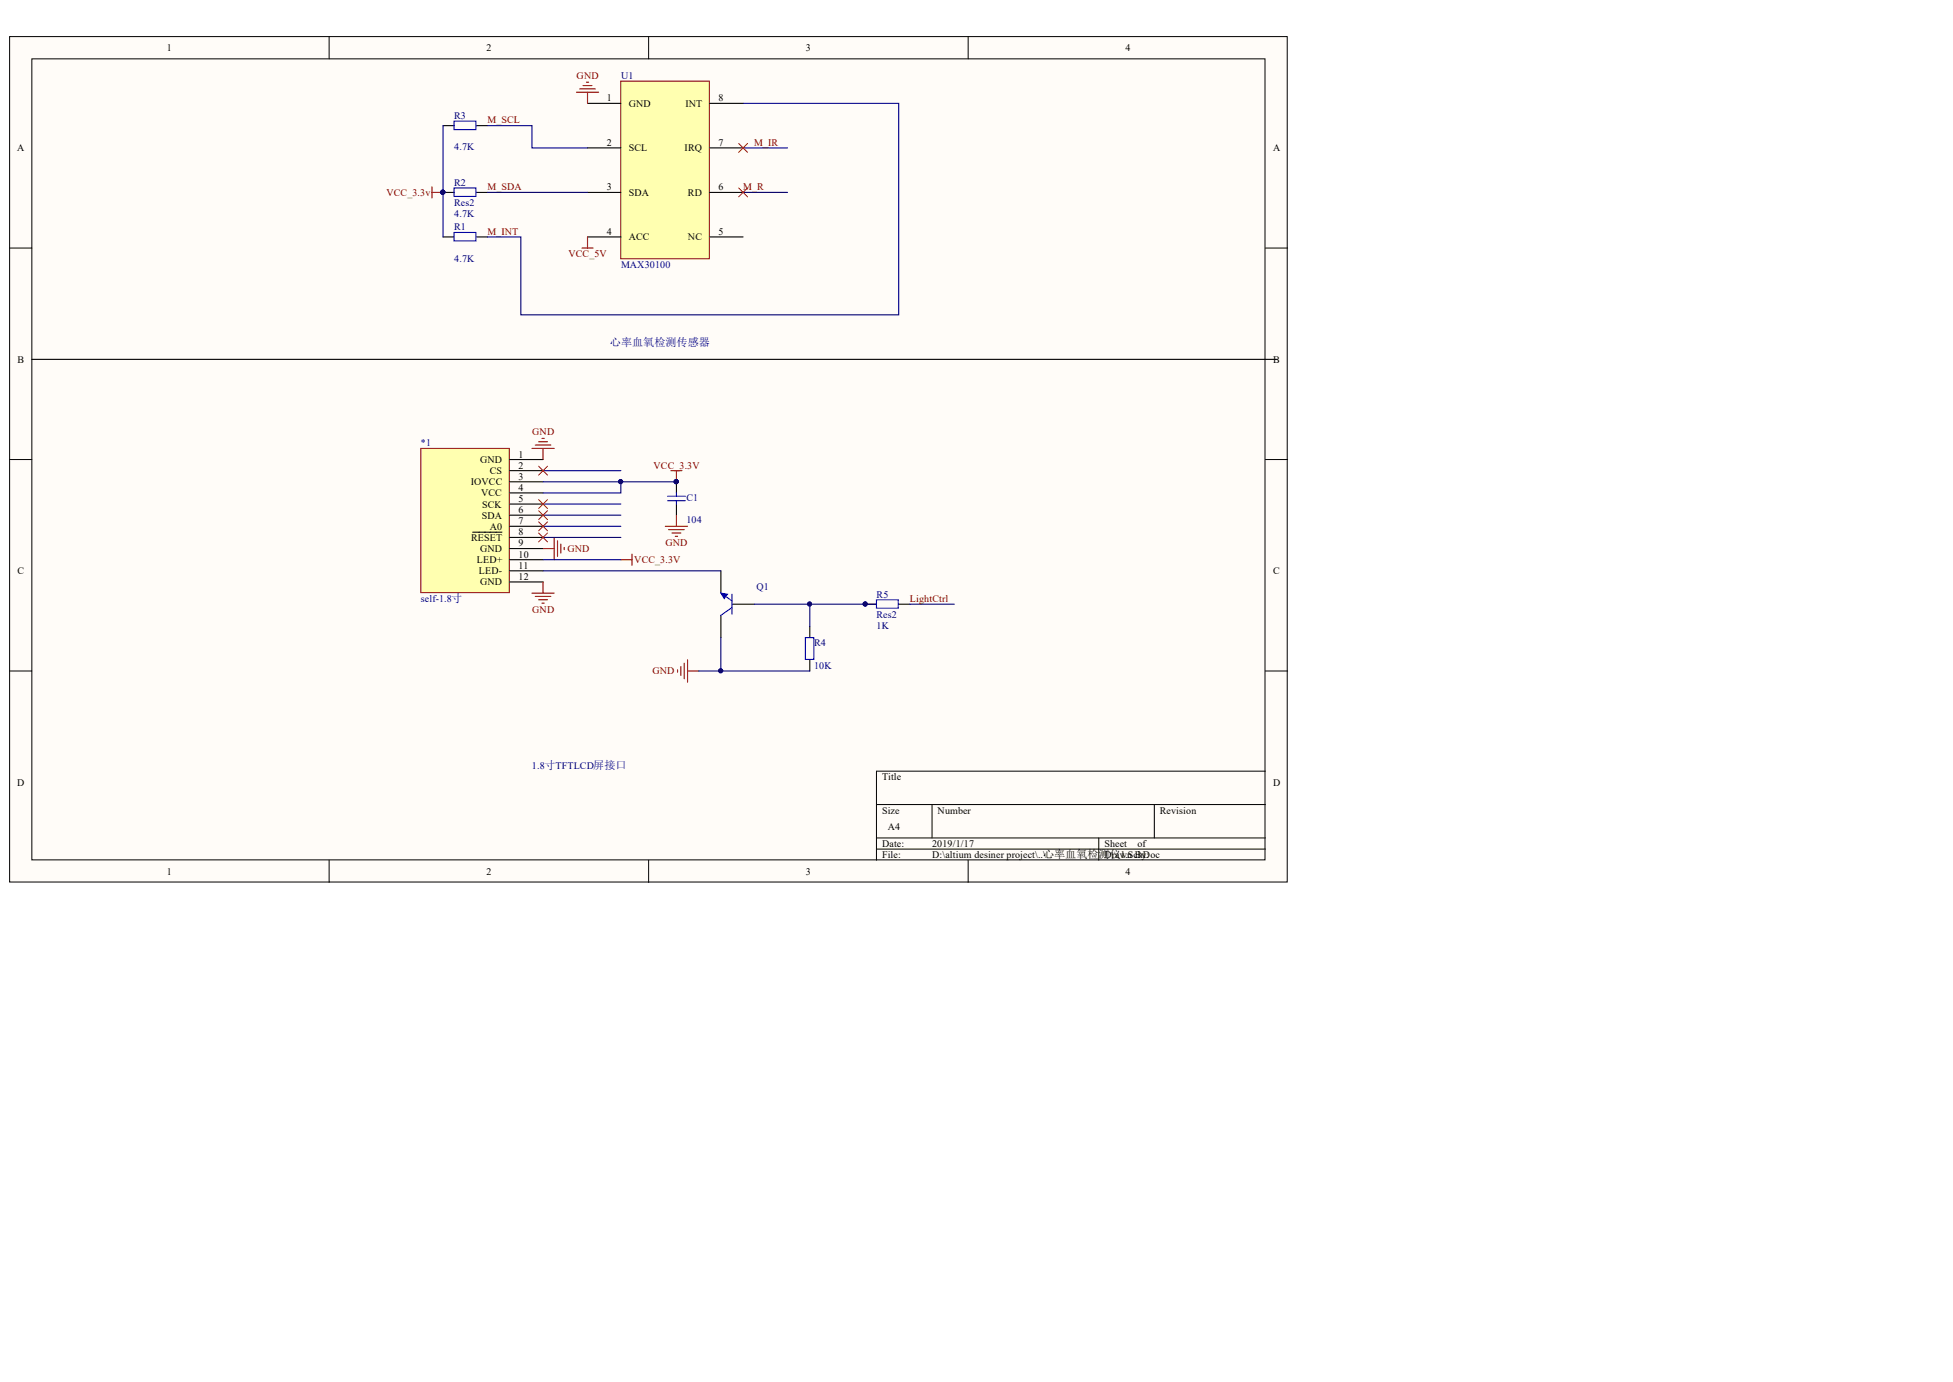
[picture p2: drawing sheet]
<svg xmlns="http://www.w3.org/2000/svg" width="445mm" height="315mm" viewBox="0 0 445 315" stroke-linecap="round" stroke-linejoin="round" font-family="sans-serif">
<g fill="#fffcf8" stroke="#000" stroke-width=".23">
<path d="M2.2 8.3h291.2v192.8h-291.2z"/>
<path d="M7.3 13.4h281.1v182.6h-281.1z"/>
</g>
<g fill="none" stroke="#000" stroke-width=".23">
<path d="M75 8.3v5.1M147.9 8.3v5.1M220.7 8.3v5.1M2.2 56.5h5.1M288.5 56.5h5M2.2 104.8h5.1M288.5 104.8h5M2.2 153h5.1M288.5 153h5M288.5 175.8h-88.7v20.3M75 196.1v5.1M147.9 196.1v5.1"/>
<path d="M199.8 183.4h88.7M199.8 191h88.7M199.8 193.6h88.7M212.5 183.4v7.6M220.7 196.1v5.1M250.5 191v5.1M263.1 183.4v7.6"/>
</g>
<path d="M141.5 18.5h20.2v40.5h-20.2z" fill="#ffffb0" stroke="#800000" stroke-width=".23"/>
<g fill="none" stroke="#000" stroke-width=".25">
<path d="M101 28.6h2.5M108.6 28.6h2.5M133.9 23.6h7.6M133.9 33.7h7.6M161.8 23.6h7.6M161.8 33.7h7.6M101 43.9h2.5M101 54h2.5M108.6 43.9h2.5M108.6 54h2.5M133.9 43.9h7.6M133.9 54h7.6"/>
<path d="M161.8 43.9h7.6M161.8 54h7.6"/>
</g>
<path d="M132.9 19.5h2M133.7 18.7h.5M131.4 21h5.1M132.2 20.3h3.5M133.9 21v2.6M132.7 56.5h2.5M133.9 54v2.5" fill="none" stroke="#800000" stroke-width=".25"/>
<path d="M103.5 27.6h5v2h-5zM103.5 42.8h5v2h-5zM103.5 53h5v1.9h-5z" fill="none" stroke="#00f" stroke-width=".25"/>
<circle cx="100.9" cy="43.8" r=".46" fill="#000080" stroke="#000080" stroke-width=".23"/>
<path d="M95.9 102.2h20.2v32.9h-20.2z" fill="#ffffb0" stroke="#800000" stroke-width=".23"/>
<g fill="none" stroke="#000" stroke-width=".25">
<path d="M7.3 81.9h283.7M116.2 120h7.6M116.2 117.4h7.6M116.2 114.9h7.6M116.2 112.4h7.6M116.2 109.8h7.6M116.2 107.3h7.6M116.2 104.8h7.6M154.2 109.8v2.6M154.2 114.9v2.5M107.8 121.3h6.6M116.2 122.5h7.6"/>
<path d="M116.2 125h7.6M116.2 127.6h7.6M116.2 130.1h7.6M116.2 132.7h7.6M164.3 130.1v5.1M166.9 137.7h5M197.3 137.7h2.5M204.9 137.7h2.5M164.3 140.3v5M184.6 142.8v2.5M184.6 150.4v2.6"/>
</g>
<g fill="none" stroke="#800000" stroke-width=".25">
<path d="M98.5 42.6v2.5M98.5 43.9h2.5M123.5 99.9h.6M121.3 102.2h5M122 101.5h3.6M122.8 100.7h2M123.8 102.2v2.6M151.7 120h5M152.9 107.3h2.6M154.2 107.3v2.5M154.2 117.4v2.6M121.3 135.2h5"/>
<path d="M122 136h3.6M122.8 136.7h2M123.5 137.5h.6M123.8 132.7v2.5M123.8 125h2.5M126.3 122.5v5.1M127.1 123.3v3.5M127.9 124v2.1M128.6 124.8v.5M141.5 127.6h2.6M144.1 126.3v2.6M152.4 120.7h3.6"/>
<path d="M153.2 121.5h2M153.9 122.3h.6M154.5 152.7v.5M155.2 151.9v2.1M156 151.2v3.5M156.7 150.4v5.1M156.7 153h2.6"/>
</g>
<g fill="#000080" stroke="#000080" stroke-width=".23">
<circle cx="154.1" cy="109.8" r=".46"/>
<circle cx="197.2" cy="137.7" r=".46"/>
<circle cx="141.5" cy="109.8" r=".47"/>
<circle cx="184.5" cy="137.7" r=".46"/>
<circle cx="164.3" cy="152.9" r=".46"/>
<circle cx="100.9" cy="43.8" r=".46"/>
</g>
<path d="M152.2 113.1h4M152.2 114.1h4M154.2 112.4v.7M154.2 114.1v.8M164.3 135.2l2.6 1.8M166.9 138.5l-2.6 1.8M166.9 135.5v4.5M199.8 136.7h5v1.9h-5zM183.6 145.3h1.9v5h-1.9z" fill="none" stroke="#00f" stroke-width=".25"/>
<path d="M164.3 135.2l1.6 .3-.8 1z" fill="#00f" stroke="#00f" stroke-width=".23"/>
<g fill="none" stroke="#000080" stroke-width=".25">
<path d="M101 28.6v25.4M111.1 28.6h10.2v5.1h12.6M169.4 23.6h35.5v48.2h-86.2v-17.8h-7.6M169.4 33.7h10.1M111.1 43.9h22.8M169.4 43.9h10.1M123.8 109.8h30.4M123.8 107.3h17.7M123.8 120h17.7M123.8 114.9h17.7M123.8 117.4h17.7M141.5 109.8v2.6h-17.7"/>
<path d="M123.8 122.5h17.7M123.8 127.6h17.7M123.8 130.1h40.5M171.9 137.7h27.9M184.6 137.7v5.1M207.4 137.7h10.1M159.3 153h5M164.3 145.3v7.7h20.3"/>
</g>
<g fill="none" stroke="#f00" stroke-width=".23">
<path d="M168.4 32.7l2 2M170.4 32.7l-2 2M168.4 42.8l2 2.1M170.4 42.8l-2 2.1M122.8 106.3l2 2M122.8 113.9l2 2M122.8 116.4l2 2.1M122.8 119l2 2M124.8 106.3l-2 2M124.8 113.9l-2 2M124.8 116.4l-2 2.1M124.8 119l-2 2"/>
<path d="M122.8 121.5l2 2M124.8 121.5l-2 2"/>
</g>
<text font-size="2.5" fill="#000080" x="139" y="78.9">心率血氧检测传感器</text>
<g font-size="2.3">
<text x="38" y="11.7">1</text>
<text x="110.9" y="11.7">2</text>
<text x="183.7" y="11.7">3</text>
<text x="256.6" y="11.7">4</text>
<text x="138.4" y="23.1">1</text>
<text x="163.8" y="23.1">8</text>
<text x="143.3" y="24.3">GND</text>
<text x="156.2" y="24.3">INT</text>
<text x="3.9" y="34.5">A</text>
<text x="138.4" y="33.2">2</text>
<text x="143.3" y="34.5">SCL</text>
<text x="156.1" y="34.5">IRQ</text>
<text x="163.8" y="33.2">7</text>
<text x="290.2" y="34.5">A</text>
<text x="138.4" y="43.4">3</text>
<text x="143.3" y="44.7">SDA</text>
<text x="156.8" y="44.7">RD</text>
<text x="163.8" y="43.4">6</text>
<text x="138.4" y="53.5">4</text>
<text x="163.8" y="53.5">5</text>
<text x="143.3" y="54.8">ACC</text>
<text x="156.8" y="54.8">NC</text>
<text x="4" y="82.7">B</text>
<text x="290.2" y="82.7">B</text>
<text x="109.4" y="105.6">GND</text>
<text x="118.2" y="106.8">2</text>
<text x="118.2" y="104.3">1</text>
<text x="107.3" y="110.6">IOVCC</text>
<text x="109.7" y="113.2">VCC</text>
<text x="111.6" y="108.1">CS</text>
<text x="118.2" y="111.9">4</text>
<text x="118.2" y="109.4">3</text>
<text x="109.9" y="118.2">SDA</text>
<text x="109.9" y="115.7">SCK</text>
<text x="118.2" y="119.5">7</text>
<text x="118.2" y="117">6</text>
<text x="118.2" y="114.4">5</text>
<text x="107.4" y="123.3">RESET</text>
<text x="109.4" y="125.8">GND</text>
<text x="111.6" y="120.8">A0</text>
<text x="118.2" y="122">8</text>
<text x="118.2" y="124.6">9</text>
<text x="4" y="130.9">C</text>
<text x="108.7" y="128.4">LED+</text>
<text x="109.2" y="130.9">LED-</text>
<text x="118.2" y="127.1">10</text>
<text x="118.2" y="129.6">11</text>
<text x="290.2" y="130.9">C</text>
<text x="109.4" y="133.4">GND</text>
<text x="118.2" y="132.2">12</text>
<text x="3.9" y="179.1">D</text>
<text x="201.1" y="177.9">Title</text>
<text x="290.2" y="179.1">D</text>
<text x="201.1" y="185.5">Size</text>
<text x="213.7" y="185.5">Number</text>
<text x="264.4" y="185.5">Revision</text>
<text x="202.4" y="189.3">A4</text>
<text x="201.1" y="193.1">Date:</text>
<text x="201.1" y="195.6">File:</text>
<text x="212.5" y="193.1">2019/1/17</text>
<text x="212.5" y="195.6">D:\altium desiner project\..\心率血氧检测仪1.SchDoc</text>
<text x="251.8" y="193.1">Sheet</text>
<text x="251.8" y="195.6">Drawn By:</text>
<text x="259.3" y="193.1">of</text>
<text x="38" y="199.4">1</text>
<text x="110.9" y="199.4">2</text>
<text x="183.7" y="199.4">3</text>
<text x="256.6" y="199.4">4</text>
</g>
<g font-size="2.3" fill="#800000">
<text x="131.4" y="18">GND</text>
<text x="111.1" y="28.1">M_SCL</text>
<text x="171.9" y="33.2">M_IR</text>
<text x="88.1" y="44.7">VCC_3.3v</text>
<text x="111.1" y="43.4">M_SDA</text>
<text x="169.4" y="43.4">M_R</text>
<text x="111.1" y="53.5">M_INT</text>
<text x="129.6" y="58.6">VCC_5V</text>
<text x="121.3" y="99.1">GND</text>
<text x="149" y="106.8">VCC_3.3V</text>
<text x="129.3" y="125.8">GND</text>
<text x="151.7" y="124.6">GND</text>
<text x="144.6" y="128.4">VCC_3.3V</text>
<text x="207.4" y="137.2">LightCtrl</text>
<text x="121.3" y="139.8">GND</text>
<text x="148.7" y="153.7">GND</text>
</g>
<g font-size="2.3" fill="#000080">
<text x="141.6" y="18">U1</text>
<text x="103.5" y="27.1">R3</text>
<text x="103.5" y="34.2">4.7K</text>
<text x="103.5" y="42.3">R2</text>
<text x="103.5" y="47">Res2</text>
<text x="103.5" y="49.5">4.7K</text>
<text x="103.5" y="52.5">R1</text>
<text x="103.5" y="59.6">4.7K</text>
<text x="141.6" y="61.1">MAX30100</text>
<text x="96" y="101.7">*1</text>
<text x="156.5" y="119.2">104</text>
<text x="156.5" y="114.2">C1</text>
<text x="96" y="137.2">self-1.8寸</text>
<text x="172.4" y="134.4">Q1</text>
<text x="199.8" y="136.2">R5</text>
<text x="199.8" y="143.3">1K</text>
<text x="199.8" y="140.8">Res2</text>
<text x="185.6" y="147.4">R4</text>
<text x="185.6" y="152.4">10K</text>
<text x="121.2" y="175.3">1.8寸TFTLCD屏接口</text>
</g>
</svg>
